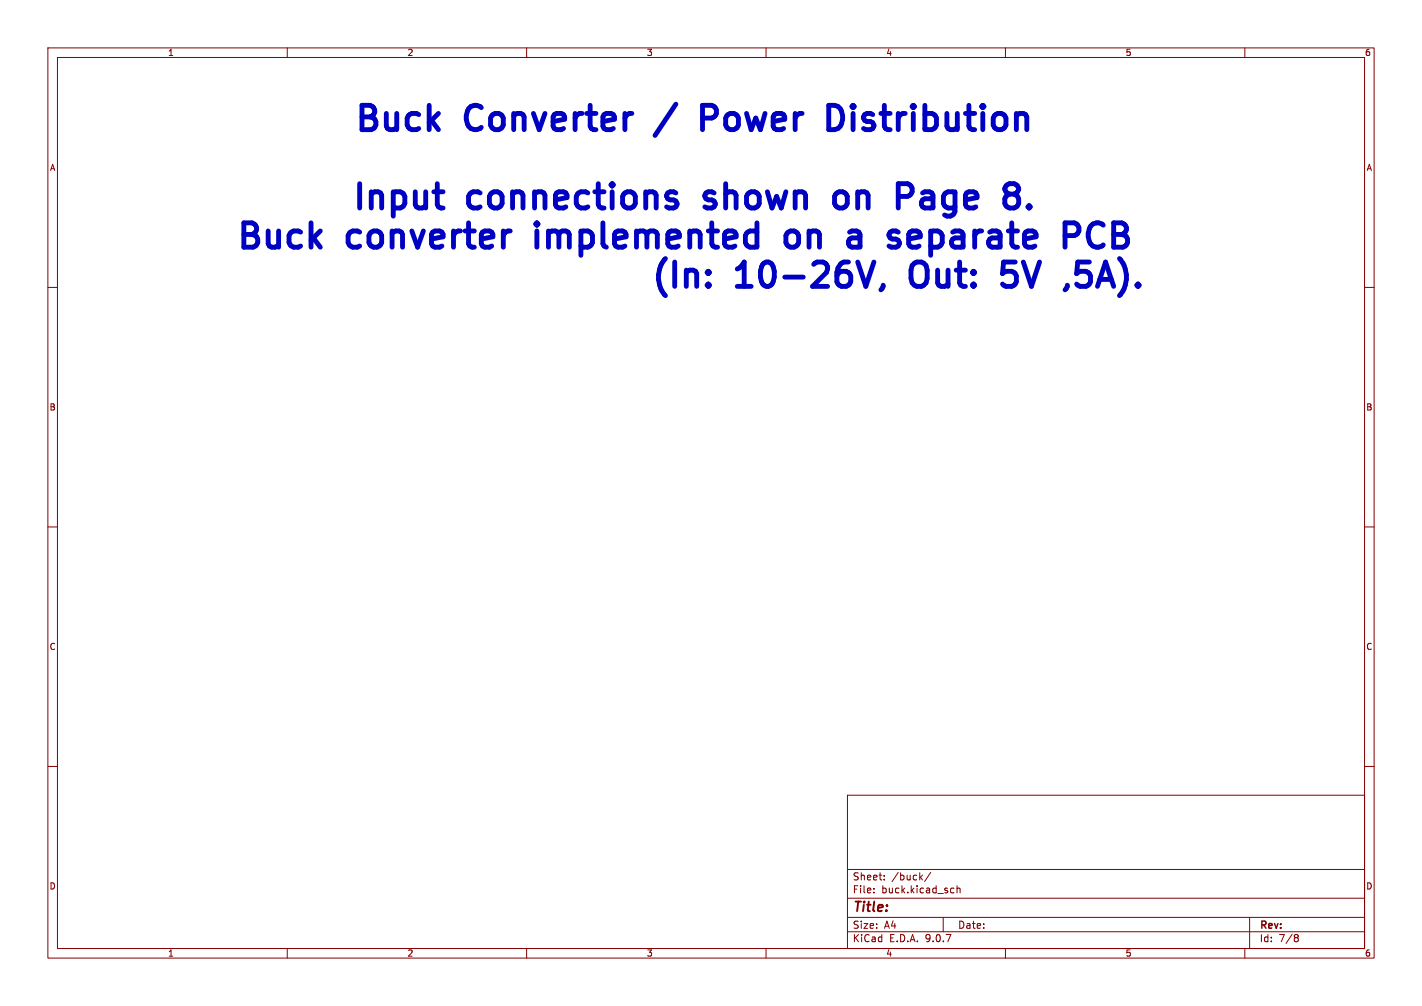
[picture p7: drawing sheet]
<svg xmlns="http://www.w3.org/2000/svg" width="297mm" height="210mm" viewBox="0 0 297 210" stroke-linecap="round" stroke-linejoin="round" font-family="sans-serif">
<g fill="none" stroke="#840000" stroke-width=".21">
<path d="M10 10h277v190h-277zM12 12h273v186h-273zM60 10v2M110 10v2M160 10v2M210 10v2M260 10v2M10 60h2M285 60h2M10 110h2M285 110h2M10 160h2"/>
<path d="M177 166h108v32h-108zM285 160h2M60 198v2M110 198v2M160 198v2M177 194.5h108M177 191.5h108M177 187.5h108M177 181.5h108M182.5 186.3v.1M182.5 185.5v.1M184.7 183.6v.1"/>
<path d="M184.7 182.8v.1M192.2 183.1l.5 .6M192.7 182.7l-.6 .6M194.4 182.1l-1.3 2M197 191.5v3M198.8 185.4l.4 .1M199.2 186.3l-.4 .1M199.9 185.5l.2-.1 .4 .1v.9M199.9 184.9v1.5M210 198v2M260 198v2M261 191.5v6.5"/>
<path d="M270.6 195.1l.4 .1 .2 .2-.3 .3M270.6 195.7h.3M270.9 195.7l.2 .2 .1 .4-.2 .2-.4 .1"/>
</g>
<g fill="none" stroke="#0000c2" stroke-width="1">
<path d="M146.7 24.6h2M148.7 22h-2v5.1M173.1 22h1.2a2.32 2.32 0 0 1 1.7 2.9 2.22 2.22 0 0 1-2.9 2.2M212.5 38.8l.3 .5-.3 .7M90.6 40h1.9M92.1 43.4h.4M137.8 56.2a5.9 5.9 0 0 0 1.2 5.5M140.9 54.7v5.1M143.3 56.4v3.4M145.5 57.1v2.7M147.9 59.3l.3 .2-.3 .3M147.9 59.3l-.2 .2 .2 .3"/>
<path d="M147.9 59.3v.5M154 59.8h2.9M155.4 54.7v5.1M159.5 54.9a1.21 1.21 0 0 1 2 .8 4 4 0 0 1-.5 3.8 1.21 1.21 0 0 1-1.9-.7l-.3-1v-1.2M163.9 57.8h3.9M166.3 48.5a1.38 1.38 0 0 0-2.2 .7v1.4a1.38 1.38 0 0 0 2.2 .8M172.9 55.7l-.3 1.2-2.9 2.9h3.2M175 55.9l-.2 1v1.9l.2 .5 .8 .5h.9l.7-.5 .3-.5v-1.2l-.5-.7-.5-.3h-.9l-.5 .3-.5 .7M176.5 40.3a1.38 1.38 0 0 0-2.2 .7v1.5a1.38 1.38 0 0 0 2.2 .7M178.9 48.2l.5 .3 .2 .4v2.7M179.6 51.4l-.5 .2h-1.2M179.6 49.4l-.5 .3h-1.2"/>
<path d="M187.6 41h1.9a1.38 1.38 0 0 0 1.1-1.3 1.38 1.38 0 0 0-1.1-1.4h-1.9v5.1M192 48.5l-.5-.3h-1l-.5 .3-.2 .4v2l.2 .5 .5 .2h1l.5-.2M192.2 49.4l-2.4 .5M193.7 56.4v1.7l-.3 1-1 .7M195.8 56.4v2.7l.3 .4 .5 .3h.7M212.5 41l.3 .5v1l-.3 .4M214.9 42.9l.3 .3-.3 .2M214.9 42.9l-.2 .3 .2 .2M214.9 42.9v.5M225.1 47l.2 .5v.7l-.2 .5M225.1 56.9l.5-.3h1.2l.7 .5 .3 .5v1.2l-.5 .7-.5 .3h-1.2l-.5-.3M225.1 54.7h2.4"/>
<path d="M229.2 59.8l1.7-5.1 1.7 5.1M229.7 58.3h2.4M230.4 47a1.76 1.76 0 0 0-2.9 .7 3.3 3.3 0 0 0 .7 3.7 1.78 1.78 0 0 0 2.2-.3M234.8 55.4l.2 .8M235 59.5a4.8 4.8 0 0 1-1.2 2.2"/>
</g>
<g font-size="7.1" fill="#0000c2">
<text x="73.4" y="28.8">Buck</text>
<text x="97.4" y="28.8">Converter</text>
<text x="139.4" y="28.8">/</text>
<text x="150.6" y="28.8">Power</text>
<text x="179" y="28.8">Distribution</text>
<text x="72.9" y="45.2">Input</text>
<text x="97.9" y="45.2">connections</text>
<text x="149.3" y="45.2">shown</text>
<text x="178.4" y="45.2">on</text>
<text x="193.5" y="45.2">Page</text>
<text x="48.7" y="53.4">Buck</text>
<text x="72.8" y="53.4">converter</text>
<text x="114" y="53.4">implemented</text>
<text x="168.3" y="53.4">on</text>
<text x="183.4" y="53.4">a</text>
<text x="193.9" y="53.4">separate</text>
<text x="232.4" y="53.4">PCB</text>
<text x="180" y="61.5">(In:</text>
<text x="198.7" y="61.5">10-26V,</text>
<text x="237.1" y="61.5">Out:</text>
</g>
<text font-size="2.8" fill="#840000" x="178" y="190.9">Title:</text>
<g font-size="2.1" fill="#840000">
<text x="178" y="184">Sheet:</text>
<text x="186.2" y="184">/buck/</text>
<text x="178" y="186.7">File:</text>
<text x="184.1" y="186.7">buck.kicad_sch</text>
<text x="178" y="196.9">KiCad</text>
<text x="178" y="194.1">Size:</text>
<text x="184.7" y="194.1">A4</text>
<text x="185.7" y="196.9">E.D.A.</text>
<text x="193.3" y="196.9">9.0.7</text>
<text x="200" y="194.1">Date:</text>
<text x="263" y="194.3">Rev:</text>
<text x="263" y="196.9">Id:</text>
<text x="267.1" y="196.9">7/8</text>
</g>
<g font-size="1.8" fill="#840000">
<text x="35" y="11.9">1</text>
<text x="85" y="11.9">2</text>
<text x="135" y="11.9">3</text>
<text x="185" y="11.9">4</text>
<text x="235" y="11.9">5</text>
<text x="285" y="11.9">6</text>
<text x="10.3" y="35.9">A</text>
<text x="285.3" y="35.9">A</text>
<text x="10.3" y="85.9">B</text>
<text x="285.3" y="85.9">B</text>
<text x="10.3" y="135.9">C</text>
<text x="285.3" y="135.9">C</text>
<text x="10.3" y="185.9">D</text>
<text x="285.3" y="185.9">D</text>
<text x="35" y="199.9">1</text>
<text x="85" y="199.9">2</text>
<text x="135" y="199.9">3</text>
<text x="185" y="199.9">4</text>
<text x="235" y="199.9">5</text>
<text x="285" y="199.9">6</text>
</g>
</svg>
